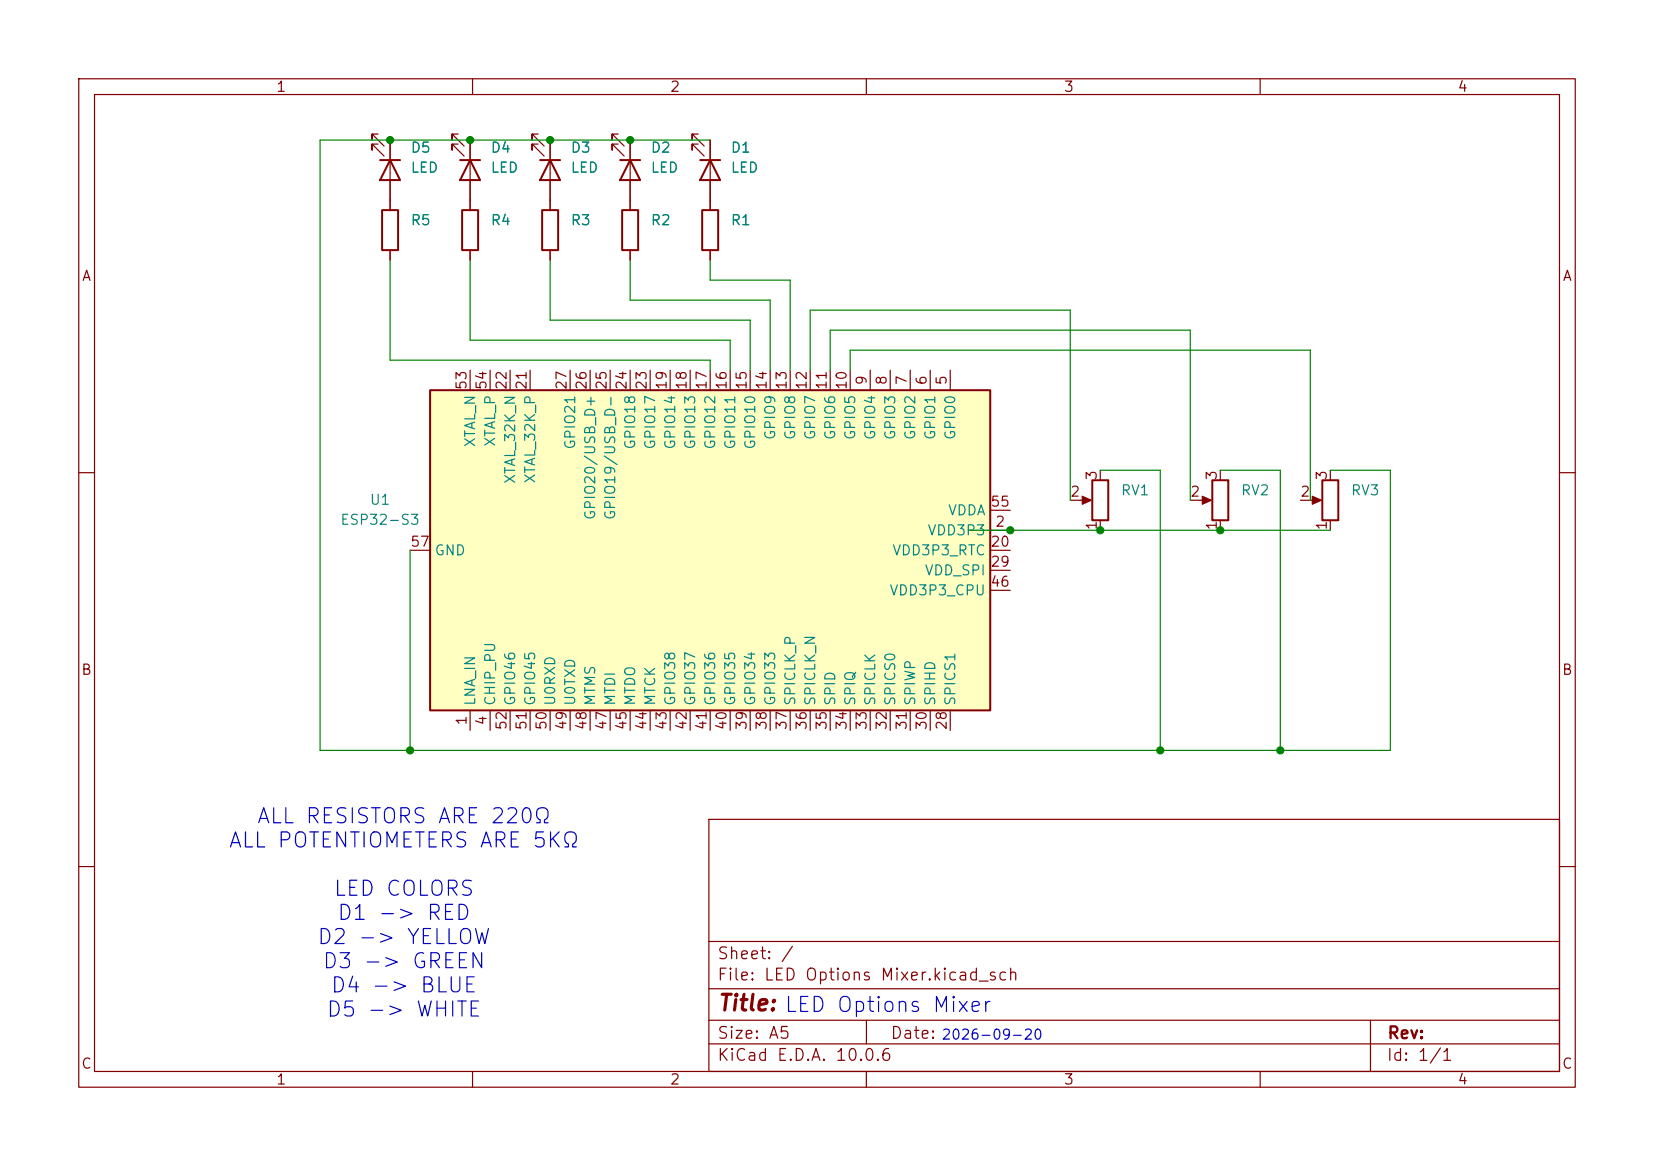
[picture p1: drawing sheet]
(kicad_sch
 (version 20260306)
 (generator "eeschema")
 (generator_version "10.0")
 (paper "A5")
 (lib_symbols
  (symbol "Device:LED"
   (pin_numbers (hide yes))
   (pin_names
    (offset 1.016) (hide yes)) (exclude_from_sim no) (in_bom yes) (on_board yes)
   (in_pos_files yes)
   (duplicate_pin_numbers_are_jumpers no)
   (property "Reference" "D" (at 0 2.54 0) (show_name no) (do_not_autoplace no) (effects (font (size 1.27 1.27))))
   (property "Value" "LED" (at 0 -2.54 0) (show_name no) (do_not_autoplace no) (effects (font (size 1.27 1.27))))
   (property "Footprint" "" (at 0 0 0) (show_name no) (do_not_autoplace no) (hide yes) (effects (font (size 1.27 1.27))))
   (property "Datasheet" "" (at 0 0 0) (show_name no) (do_not_autoplace no) (hide yes) (effects (font (size 1.27 1.27))))
   (property "Description" "Light emitting diode" (at 0 0 0) (show_name no) (do_not_autoplace no) (hide yes) (effects (font (size 1.27 1.27))))
   (property "Sim.Pins" "1=K 2=A" (at 0 0 0) (show_name no) (do_not_autoplace no) (hide yes) (effects (font (size 1.27 1.27))))
   (symbol "LED_0_1"
    (polyline (pts (xy -3.048 -0.762) (xy -4.572 -2.286) (xy -3.81 -2.286) (xy -4.572 -2.286) (xy -4.572 -1.524)) (stroke (width 0) (type default)) (fill (type none)))
    (polyline (pts (xy -1.778 -0.762) (xy -3.302 -2.286) (xy -2.54 -2.286) (xy -3.302 -2.286) (xy -3.302 -1.524)) (stroke (width 0) (type default)) (fill (type none)))
    (polyline (pts (xy -1.27 0) (xy 1.27 0)) (stroke (width 0) (type default)) (fill (type none)))
    (polyline (pts (xy -1.27 -1.27) (xy -1.27 1.27)) (stroke (width 0.254) (type default)) (fill (type none)))
    (polyline (pts (xy 1.27 -1.27) (xy 1.27 1.27) (xy -1.27 0) (xy 1.27 -1.27)) (stroke (width 0.254) (type default)) (fill (type none))))
   (symbol "LED_1_1"
    (pin passive line (at -3.81 0 0) (length 2.54) (name "K" (effects (font (size 1.27 1.27)))) (number "1" (effects (font (size 1.27 1.27)))))
    (pin passive line (at 3.81 0 180) (length 2.54) (name "A" (effects (font (size 1.27 1.27)))) (number "2" (effects (font (size 1.27 1.27))))))
   (embedded_fonts no))
  (symbol "Device:R"
   (pin_numbers (hide yes))
   (pin_names
    (offset 0)) (exclude_from_sim no) (in_bom yes) (on_board yes)
   (in_pos_files yes)
   (duplicate_pin_numbers_are_jumpers no)
   (property "Reference" "R" (at 2.032 0 90) (show_name no) (do_not_autoplace no) (effects (font (size 1.27 1.27))))
   (property "Value" "R" (at 0 0 90) (show_name no) (do_not_autoplace no) (effects (font (size 1.27 1.27))))
   (property "Footprint" "" (at -1.778 0 90) (show_name no) (do_not_autoplace no) (hide yes) (effects (font (size 1.27 1.27))))
   (property "Datasheet" "" (at 0 0 0) (show_name no) (do_not_autoplace no) (hide yes) (effects (font (size 1.27 1.27))))
   (property "Description" "Resistor" (at 0 0 0) (show_name no) (do_not_autoplace no) (hide yes) (effects (font (size 1.27 1.27))))
   (symbol "R_0_1"
    (rectangle (start -1.016 -2.54) (end 1.016 2.54) (stroke (width 0.254) (type default)) (fill (type none))))
   (symbol "R_1_1"
    (pin passive line (at 0 3.81 270) (length 1.27) (name "" (effects (font (size 1.27 1.27)))) (number "1" (effects (font (size 1.27 1.27)))))
    (pin passive line (at 0 -3.81 90) (length 1.27) (name "" (effects (font (size 1.27 1.27)))) (number "2" (effects (font (size 1.27 1.27))))))
   (embedded_fonts no))
  (symbol "Device:R_Potentiometer"
   (pin_names
    (offset 1.016) (hide yes)) (exclude_from_sim no) (in_bom yes) (on_board yes)
   (in_pos_files yes)
   (duplicate_pin_numbers_are_jumpers no)
   (property "Reference" "RV" (at -4.445 0 90) (show_name no) (do_not_autoplace no) (effects (font (size 1.27 1.27))))
   (property "Value" "R_Potentiometer" (at -2.54 0 90) (show_name no) (do_not_autoplace no) (effects (font (size 1.27 1.27))))
   (property "Footprint" "" (at 0 0 0) (show_name no) (do_not_autoplace no) (hide yes) (effects (font (size 1.27 1.27))))
   (property "Datasheet" "" (at 0 0 0) (show_name no) (do_not_autoplace no) (hide yes) (effects (font (size 1.27 1.27))))
   (property "Description" "Potentiometer" (at 0 0 0) (show_name no) (do_not_autoplace no) (hide yes) (effects (font (size 1.27 1.27))))
   (property "Sim.Device" "R" (at 0 0 0) (show_name no) (do_not_autoplace no) (hide yes) (effects (font (size 1.27 1.27))))
   (property "Sim.Type" "POT" (at 0 0 0) (show_name no) (do_not_autoplace no) (hide yes) (effects (font (size 1.27 1.27))))
   (property "Sim.Pins" "1=r0 2=wiper 3=r1" (at 0 0 0) (show_name no) (do_not_autoplace no) (hide yes) (effects (font (size 1.27 1.27))))
   (symbol "R_Potentiometer_0_1"
    (rectangle (start 1.016 2.54) (end -1.016 -2.54) (stroke (width 0.254) (type default)) (fill (type none)))
    (polyline (pts (xy 1.143 0) (xy 2.286 0.508) (xy 2.286 -0.508) (xy 1.143 0)) (stroke (width 0) (type default)) (fill (type outline)))
    (polyline (pts (xy 2.54 0) (xy 1.524 0)) (stroke (width 0) (type default)) (fill (type none))))
   (symbol "R_Potentiometer_1_1"
    (pin passive line (at 0 3.81 270) (length 1.27) (name "1" (effects (font (size 1.27 1.27)))) (number "1" (effects (font (size 1.27 1.27)))))
    (pin passive line (at 3.81 0 180) (length 1.27) (name "2" (effects (font (size 1.27 1.27)))) (number "2" (effects (font (size 1.27 1.27)))))
    (pin passive line (at 0 -3.81 90) (length 1.27) (name "3" (effects (font (size 1.27 1.27)))) (number "3" (effects (font (size 1.27 1.27))))))
   (embedded_fonts no))
  (symbol "MCU_Espressif:ESP32-S3" (exclude_from_sim no) (in_bom yes) (on_board yes)
   (in_pos_files yes)
   (duplicate_pin_numbers_are_jumpers no)
   (property "Reference" "U" (at 10.16 -38.1 0) (show_name no) (do_not_autoplace no) (effects (font (size 1.27 1.27))))
   (property "Value" "ESP32-S3" (at 13.97 -40.64 0) (show_name no) (do_not_autoplace no) (effects (font (size 1.27 1.27))))
   (property "Footprint" "Package_DFN_QFN:QFN-56-1EP_7x7mm_P0.4mm_EP4x4mm" (at 0 -48.26 0) (show_name no) (do_not_autoplace no) (hide yes) (effects (font (size 1.27 1.27))))
   (property "Datasheet" "https://www.espressif.com/sites/default/files/documentation/esp32-s3_datasheet_en.pdf" (at 0 0 0) (show_name no) (do_not_autoplace no) (hide yes) (effects (font (size 1.27 1.27))))
   (property "Description" "Microcontroller, Wi-Fi 802.11b/g/n, Bluetooth, 32bit" (at 0 0 0) (show_name no) (do_not_autoplace no) (hide yes) (effects (font (size 1.27 1.27))))
   (symbol "ESP32-S3_0_1"
    (rectangle (start -20.32 35.56) (end 20.32 -35.56) (stroke (width 0.254) (type default)) (fill (type background))))
   (symbol "ESP32-S3_1_0"
    (pin bidirectional line (at 22.86 12.7 180) (length 2.54) (name "SPICLK_N" (effects (font (size 1.27 1.27)))) (number "36" (effects (font (size 1.27 1.27)))))
    (pin bidirectional line (at 22.86 -10.16 180) (length 2.54) (name "MTDO" (effects (font (size 1.27 1.27)))) (number "45" (effects (font (size 1.27 1.27)))))
    (pin bidirectional line (at 22.86 -22.86 180) (length 2.54) (name "GPIO45" (effects (font (size 1.27 1.27)))) (number "51" (effects (font (size 1.27 1.27)))))
    (pin passive line (at -5.08 38.1 270) (length 2.54) (hide yes) (name "VDDA" (effects (font (size 1.27 1.27)))) (number "56" (effects (font (size 1.27 1.27))))))
   (symbol "ESP32-S3_1_1"
    (pin bidirectional line (at 22.86 -30.48 180) (length 2.54) (name "LNA_IN" (effects (font (size 1.27 1.27)))) (number "1" (effects (font (size 1.27 1.27)))))
    (pin power_in line (at -2.54 38.1 270) (length 2.54) (name "VDD3P3" (effects (font (size 1.27 1.27)))) (number "2" (effects (font (size 1.27 1.27)))))
    (pin passive line (at -2.54 38.1 270) (length 2.54) (hide yes) (name "VDD3P3" (effects (font (size 1.27 1.27)))) (number "3" (effects (font (size 1.27 1.27)))))
    (pin input line (at 22.86 -27.94 180) (length 2.54) (name "CHIP_PU" (effects (font (size 1.27 1.27)))) (number "4" (effects (font (size 1.27 1.27)))))
    (pin bidirectional line (at -22.86 30.48 0) (length 2.54) (name "GPIO0" (effects (font (size 1.27 1.27)))) (number "5" (effects (font (size 1.27 1.27)))))
    (pin bidirectional line (at -22.86 27.94 0) (length 2.54) (name "GPIO1" (effects (font (size 1.27 1.27)))) (number "6" (effects (font (size 1.27 1.27)))))
    (pin bidirectional line (at -22.86 25.4 0) (length 2.54) (name "GPIO2" (effects (font (size 1.27 1.27)))) (number "7" (effects (font (size 1.27 1.27)))))
    (pin bidirectional line (at -22.86 22.86 0) (length 2.54) (name "GPIO3" (effects (font (size 1.27 1.27)))) (number "8" (effects (font (size 1.27 1.27)))))
    (pin bidirectional line (at -22.86 20.32 0) (length 2.54) (name "GPIO4" (effects (font (size 1.27 1.27)))) (number "9" (effects (font (size 1.27 1.27)))))
    (pin bidirectional line (at -22.86 17.78 0) (length 2.54) (name "GPIO5" (effects (font (size 1.27 1.27)))) (number "10" (effects (font (size 1.27 1.27)))))
    (pin bidirectional line (at -22.86 15.24 0) (length 2.54) (name "GPIO6" (effects (font (size 1.27 1.27)))) (number "11" (effects (font (size 1.27 1.27)))))
    (pin bidirectional line (at -22.86 12.7 0) (length 2.54) (name "GPIO7" (effects (font (size 1.27 1.27)))) (number "12" (effects (font (size 1.27 1.27)))))
    (pin bidirectional line (at -22.86 10.16 0) (length 2.54) (name "GPIO8" (effects (font (size 1.27 1.27)))) (number "13" (effects (font (size 1.27 1.27)))))
    (pin bidirectional line (at -22.86 7.62 0) (length 2.54) (name "GPIO9" (effects (font (size 1.27 1.27)))) (number "14" (effects (font (size 1.27 1.27)))))
    (pin bidirectional line (at -22.86 5.08 0) (length 2.54) (name "GPIO10" (effects (font (size 1.27 1.27)))) (number "15" (effects (font (size 1.27 1.27)))))
    (pin bidirectional line (at -22.86 2.54 0) (length 2.54) (name "GPIO11" (effects (font (size 1.27 1.27)))) (number "16" (effects (font (size 1.27 1.27)))))
    (pin bidirectional line (at -22.86 0 0) (length 2.54) (name "GPIO12" (effects (font (size 1.27 1.27)))) (number "17" (effects (font (size 1.27 1.27)))))
    (pin bidirectional line (at -22.86 -2.54 0) (length 2.54) (name "GPIO13" (effects (font (size 1.27 1.27)))) (number "18" (effects (font (size 1.27 1.27)))))
    (pin bidirectional line (at -22.86 -5.08 0) (length 2.54) (name "GPIO14" (effects (font (size 1.27 1.27)))) (number "19" (effects (font (size 1.27 1.27)))))
    (pin power_in line (at 0 38.1 270) (length 2.54) (name "VDD3P3_RTC" (effects (font (size 1.27 1.27)))) (number "20" (effects (font (size 1.27 1.27)))))
    (pin passive line (at -22.86 -22.86 0) (length 2.54) (name "XTAL_32K_P" (effects (font (size 1.27 1.27)))) (number "21" (effects (font (size 1.27 1.27)))))
    (pin passive line (at -22.86 -25.4 0) (length 2.54) (name "XTAL_32K_N" (effects (font (size 1.27 1.27)))) (number "22" (effects (font (size 1.27 1.27)))))
    (pin bidirectional line (at -22.86 -7.62 0) (length 2.54) (name "GPIO17" (effects (font (size 1.27 1.27)))) (number "23" (effects (font (size 1.27 1.27)))))
    (pin bidirectional line (at -22.86 -10.16 0) (length 2.54) (name "GPIO18" (effects (font (size 1.27 1.27)))) (number "24" (effects (font (size 1.27 1.27)))))
    (pin bidirectional line (at -22.86 -12.7 0) (length 2.54) (name "GPIO19/USB_D-" (effects (font (size 1.27 1.27)))) (number "25" (effects (font (size 1.27 1.27)))))
    (pin bidirectional line (at -22.86 -15.24 0) (length 2.54) (name "GPIO20/USB_D+" (effects (font (size 1.27 1.27)))) (number "26" (effects (font (size 1.27 1.27)))))
    (pin bidirectional line (at -22.86 -17.78 0) (length 2.54) (name "GPIO21" (effects (font (size 1.27 1.27)))) (number "27" (effects (font (size 1.27 1.27)))))
    (pin bidirectional line (at 22.86 30.48 180) (length 2.54) (name "SPICS1" (effects (font (size 1.27 1.27)))) (number "28" (effects (font (size 1.27 1.27)))))
    (pin power_in line (at 2.54 38.1 270) (length 2.54) (name "VDD_SPI" (effects (font (size 1.27 1.27)))) (number "29" (effects (font (size 1.27 1.27)))))
    (pin bidirectional line (at 22.86 27.94 180) (length 2.54) (name "SPIHD" (effects (font (size 1.27 1.27)))) (number "30" (effects (font (size 1.27 1.27)))))
    (pin bidirectional line (at 22.86 25.4 180) (length 2.54) (name "SPIWP" (effects (font (size 1.27 1.27)))) (number "31" (effects (font (size 1.27 1.27)))))
    (pin bidirectional line (at 22.86 22.86 180) (length 2.54) (name "SPICS0" (effects (font (size 1.27 1.27)))) (number "32" (effects (font (size 1.27 1.27)))))
    (pin bidirectional line (at 22.86 20.32 180) (length 2.54) (name "SPICLK" (effects (font (size 1.27 1.27)))) (number "33" (effects (font (size 1.27 1.27)))))
    (pin bidirectional line (at 22.86 17.78 180) (length 2.54) (name "SPIQ" (effects (font (size 1.27 1.27)))) (number "34" (effects (font (size 1.27 1.27)))))
    (pin bidirectional line (at 22.86 15.24 180) (length 2.54) (name "SPID" (effects (font (size 1.27 1.27)))) (number "35" (effects (font (size 1.27 1.27)))))
    (pin bidirectional line (at 22.86 10.16 180) (length 2.54) (name "SPICLK_P" (effects (font (size 1.27 1.27)))) (number "37" (effects (font (size 1.27 1.27)))))
    (pin bidirectional line (at 22.86 7.62 180) (length 2.54) (name "GPIO33" (effects (font (size 1.27 1.27)))) (number "38" (effects (font (size 1.27 1.27)))))
    (pin bidirectional line (at 22.86 5.08 180) (length 2.54) (name "GPIO34" (effects (font (size 1.27 1.27)))) (number "39" (effects (font (size 1.27 1.27)))))
    (pin bidirectional line (at 22.86 2.54 180) (length 2.54) (name "GPIO35" (effects (font (size 1.27 1.27)))) (number "40" (effects (font (size 1.27 1.27)))))
    (pin bidirectional line (at 22.86 0 180) (length 2.54) (name "GPIO36" (effects (font (size 1.27 1.27)))) (number "41" (effects (font (size 1.27 1.27)))))
    (pin bidirectional line (at 22.86 -2.54 180) (length 2.54) (name "GPIO37" (effects (font (size 1.27 1.27)))) (number "42" (effects (font (size 1.27 1.27)))))
    (pin bidirectional line (at 22.86 -5.08 180) (length 2.54) (name "GPIO38" (effects (font (size 1.27 1.27)))) (number "43" (effects (font (size 1.27 1.27)))))
    (pin bidirectional line (at 22.86 -7.62 180) (length 2.54) (name "MTCK" (effects (font (size 1.27 1.27)))) (number "44" (effects (font (size 1.27 1.27)))))
    (pin power_in line (at 5.08 38.1 270) (length 2.54) (name "VDD3P3_CPU" (effects (font (size 1.27 1.27)))) (number "46" (effects (font (size 1.27 1.27)))))
    (pin bidirectional line (at 22.86 -12.7 180) (length 2.54) (name "MTDI" (effects (font (size 1.27 1.27)))) (number "47" (effects (font (size 1.27 1.27)))))
    (pin bidirectional line (at 22.86 -15.24 180) (length 2.54) (name "MTMS" (effects (font (size 1.27 1.27)))) (number "48" (effects (font (size 1.27 1.27)))))
    (pin bidirectional line (at 22.86 -17.78 180) (length 2.54) (name "U0TXD" (effects (font (size 1.27 1.27)))) (number "49" (effects (font (size 1.27 1.27)))))
    (pin bidirectional line (at 22.86 -20.32 180) (length 2.54) (name "U0RXD" (effects (font (size 1.27 1.27)))) (number "50" (effects (font (size 1.27 1.27)))))
    (pin bidirectional line (at 22.86 -25.4 180) (length 2.54) (name "GPIO46" (effects (font (size 1.27 1.27)))) (number "52" (effects (font (size 1.27 1.27)))))
    (pin output line (at -22.86 -30.48 0) (length 2.54) (name "XTAL_N" (effects (font (size 1.27 1.27)))) (number "53" (effects (font (size 1.27 1.27)))))
    (pin input line (at -22.86 -27.94 0) (length 2.54) (name "XTAL_P" (effects (font (size 1.27 1.27)))) (number "54" (effects (font (size 1.27 1.27)))))
    (pin power_in line (at -5.08 38.1 270) (length 2.54) (name "VDDA" (effects (font (size 1.27 1.27)))) (number "55" (effects (font (size 1.27 1.27)))))
    (pin power_in line (at 0 -38.1 90) (length 2.54) (name "GND" (effects (font (size 1.27 1.27)))) (number "57" (effects (font (size 1.27 1.27))))))
   (embedded_fonts no)))
 (text "ALL RESISTORS ARE 220Ω\nALL POTENTIOMETERS ARE 5KΩ\n\nLED COLORS\nD1 -> RED\nD2 -> YELLOW\nD3 -> GREEN\nD4 -> BLUE\nD5 -> WHITE"
  (exclude_from_sim no)
  (at 51.308 116.078 0)
  (effects (font (size 1.905 1.905))))
 (text "LED Options Mixer"
  (exclude_from_sim no)
  (at 112.776 127.762 0)
  (effects (font (size 1.905 1.905))))
 (text "2026-09-20"
  (exclude_from_sim no)
  (at 125.984 131.572 0)
  (effects (font (size 1.27 1.27))))
 (junction
  (at 147.32 95.25)
  (diameter 0)
  (color 0 0 0 0))
 (junction
  (at 49.53 17.78)
  (diameter 0)
  (color 0 0 0 0))
 (junction
  (at 59.69 17.78)
  (diameter 0)
  (color 0 0 0 0))
 (junction
  (at 162.56 95.25)
  (diameter 0)
  (color 0 0 0 0))
 (junction
  (at 80.01 17.78)
  (diameter 0)
  (color 0 0 0 0))
 (junction
  (at 154.94 67.31)
  (diameter 0)
  (color 0 0 0 0))
 (junction
  (at 69.85 17.78)
  (diameter 0)
  (color 0 0 0 0))
 (junction
  (at 52.07 95.25)
  (diameter 0)
  (color 0 0 0 0))
 (junction
  (at 139.7 67.31)
  (diameter 0)
  (color 0 0 0 0))
 (junction
  (at 128.27 67.31)
  (diameter 0)
  (color 0 0 0 0))
 (wire
  (pts (xy 69.85 33.02) (xy 69.85 40.64))
  (stroke (width 0) (type default)))
 (wire
  (pts (xy 135.89 63.5) (xy 135.89 39.37))
  (stroke (width 0) (type default)))
 (wire
  (pts (xy 176.53 59.69) (xy 176.53 95.25))
  (stroke (width 0) (type default)))
 (wire
  (pts (xy 128.27 67.31) (xy 139.7 67.31))
  (stroke (width 0) (type default)))
 (wire
  (pts (xy 151.13 41.91) (xy 105.41 41.91))
  (stroke (width 0) (type default)))
 (wire
  (pts (xy 59.69 33.02) (xy 59.69 43.18))
  (stroke (width 0) (type default)))
 (wire
  (pts (xy 166.37 44.45) (xy 107.95 44.45))
  (stroke (width 0) (type default)))
 (wire
  (pts (xy 49.53 33.02) (xy 49.53 45.72))
  (stroke (width 0) (type default)))
 (wire
  (pts (xy 97.79 38.1) (xy 80.01 38.1))
  (stroke (width 0) (type default)))
 (wire
  (pts (xy 162.56 59.69) (xy 162.56 95.25))
  (stroke (width 0) (type default)))
 (wire
  (pts (xy 100.33 35.56) (xy 100.33 46.99))
  (stroke (width 0) (type default)))
 (wire
  (pts (xy 147.32 59.69) (xy 147.32 95.25))
  (stroke (width 0) (type default)))
 (wire
  (pts (xy 90.17 45.72) (xy 49.53 45.72))
  (stroke (width 0) (type default)))
 (wire
  (pts (xy 95.25 46.99) (xy 95.25 40.64))
  (stroke (width 0) (type default)))
 (wire
  (pts (xy 166.37 63.5) (xy 166.37 44.45))
  (stroke (width 0) (type default)))
 (wire
  (pts (xy 52.07 69.85) (xy 52.07 95.25))
  (stroke (width 0) (type default)))
 (wire
  (pts (xy 123.19 67.31) (xy 128.27 67.31))
  (stroke (width 0) (type default)))
 (wire
  (pts (xy 92.71 43.18) (xy 59.69 43.18))
  (stroke (width 0) (type default)))
 (wire
  (pts (xy 154.94 59.69) (xy 162.56 59.69))
  (stroke (width 0) (type default)))
 (wire
  (pts (xy 52.07 95.25) (xy 176.53 95.25))
  (stroke (width 0) (type default)))
 (wire
  (pts (xy 102.87 39.37) (xy 102.87 46.99))
  (stroke (width 0) (type default)))
 (wire
  (pts (xy 90.17 33.02) (xy 90.17 35.56))
  (stroke (width 0) (type default)))
 (wire
  (pts (xy 151.13 63.5) (xy 151.13 41.91))
  (stroke (width 0) (type default)))
 (wire
  (pts (xy 105.41 41.91) (xy 105.41 46.99))
  (stroke (width 0) (type default)))
 (wire
  (pts (xy 135.89 39.37) (xy 102.87 39.37))
  (stroke (width 0) (type default)))
 (wire
  (pts (xy 139.7 59.69) (xy 147.32 59.69))
  (stroke (width 0) (type default)))
 (wire
  (pts (xy 97.79 46.99) (xy 97.79 38.1))
  (stroke (width 0) (type default)))
 (wire
  (pts (xy 40.64 17.78) (xy 40.64 95.25))
  (stroke (width 0) (type default)))
 (wire
  (pts (xy 80.01 17.78) (xy 69.85 17.78))
  (stroke (width 0) (type default)))
 (wire
  (pts (xy 59.69 17.78) (xy 49.53 17.78))
  (stroke (width 0) (type default)))
 (wire
  (pts (xy 49.53 17.78) (xy 40.64 17.78))
  (stroke (width 0) (type default)))
 (wire
  (pts (xy 80.01 33.02) (xy 80.01 38.1))
  (stroke (width 0) (type default)))
 (wire
  (pts (xy 139.7 67.31) (xy 168.91 67.31))
  (stroke (width 0) (type default)))
 (wire
  (pts (xy 107.95 44.45) (xy 107.95 46.99))
  (stroke (width 0) (type default)))
 (wire
  (pts (xy 90.17 46.99) (xy 90.17 45.72))
  (stroke (width 0) (type default)))
 (wire
  (pts (xy 95.25 40.64) (xy 69.85 40.64))
  (stroke (width 0) (type default)))
 (wire
  (pts (xy 69.85 17.78) (xy 59.69 17.78))
  (stroke (width 0) (type default)))
 (wire
  (pts (xy 90.17 17.78) (xy 80.01 17.78))
  (stroke (width 0) (type default)))
 (wire
  (pts (xy 168.91 59.69) (xy 176.53 59.69))
  (stroke (width 0) (type default)))
 (wire
  (pts (xy 40.64 95.25) (xy 52.07 95.25))
  (stroke (width 0) (type default)))
 (wire
  (pts (xy 100.33 35.56) (xy 90.17 35.56))
  (stroke (width 0) (type default)))
 (wire
  (pts (xy 92.71 46.99) (xy 92.71 43.18))
  (stroke (width 0) (type default)))
 (symbol
  (lib_id "Device:LED")
  (at 90.17 21.59 270)
  (unit 1)
  (body_style 1)
  (exclude_from_sim no)
  (in_bom yes)
  (on_board yes)
  (in_pos_files yes)
  (dnp no)
  (fields_autoplaced yes)
  (property "Reference" "D1" (at 92.71 18.7324 90) (show_name no) (do_not_autoplace no) (effects (font (size 1.27 1.27)) (justify left)))
  (property "Value" "LED" (at 92.71 21.2724 90) (show_name no) (do_not_autoplace no) (effects (font (size 1.27 1.27)) (justify left)))
  (property "Footprint" "" (at 90.17 21.59 0) (hide yes) (show_name no) (do_not_autoplace no) (effects (font (size 1.27 1.27))))
  (property "Datasheet" "" (at 90.17 21.59 0) (hide yes) (show_name no) (do_not_autoplace no) (effects (font (size 1.27 1.27))))
  (property "Description" "Light emitting diode" (at 90.17 21.59 0) (hide yes) (show_name no) (do_not_autoplace no) (effects (font (size 1.27 1.27))))
  (property "Sim.Pins" "1=K 2=A" (at 90.17 21.59 0) (hide yes) (show_name no) (do_not_autoplace no) (effects (font (size 1.27 1.27))))
  (pin "2")
  (pin "1"))
 (symbol
  (lib_id "Device:R")
  (at 69.85 29.21 0)
  (unit 1)
  (body_style 1)
  (exclude_from_sim no)
  (in_bom yes)
  (on_board yes)
  (in_pos_files yes)
  (dnp no)
  (fields_autoplaced yes)
  (property "Reference" "R3" (at 72.39 27.9399 0) (show_name no) (do_not_autoplace no) (effects (font (size 1.27 1.27)) (justify left)))
  (property "Value" "" (at 72.39 30.4799 0) (show_name no) (do_not_autoplace no) (effects (font (size 1.27 1.27)) (justify left)))
  (property "Footprint" "" (at 68.072 29.21 90) (hide yes) (show_name no) (do_not_autoplace no) (effects (font (size 1.27 1.27))))
  (property "Datasheet" "" (at 69.85 29.21 0) (hide yes) (show_name no) (do_not_autoplace no) (effects (font (size 1.27 1.27))))
  (property "Description" "Resistor" (at 69.85 29.21 0) (hide yes) (show_name no) (do_not_autoplace no) (effects (font (size 1.27 1.27))))
  (pin "1")
  (pin "2"))
 (symbol
  (lib_id "Device:R_Potentiometer")
  (at 154.94 63.5 180)
  (unit 1)
  (body_style 1)
  (exclude_from_sim no)
  (in_bom yes)
  (on_board yes)
  (in_pos_files yes)
  (dnp no)
  (fields_autoplaced yes)
  (property "Reference" "RV2" (at 157.48 62.2299 0) (show_name no) (do_not_autoplace no) (effects (font (size 1.27 1.27)) (justify right)))
  (property "Value" "" (at 157.48 64.7699 0) (hide yes) (show_name no) (do_not_autoplace no) (effects (font (size 1.27 1.27)) (justify right)))
  (property "Footprint" "" (at 154.94 63.5 0) (hide yes) (show_name no) (do_not_autoplace no) (effects (font (size 1.27 1.27))))
  (property "Datasheet" "" (at 154.94 63.5 0) (hide yes) (show_name no) (do_not_autoplace no) (effects (font (size 1.27 1.27))))
  (property "Description" "Potentiometer" (at 154.94 63.5 0) (hide yes) (show_name no) (do_not_autoplace no) (effects (font (size 1.27 1.27))))
  (property "Sim.Device" "R" (at 154.94 63.5 0) (hide yes) (show_name no) (do_not_autoplace no) (effects (font (size 1.27 1.27))))
  (property "Sim.Type" "POT" (at 154.94 63.5 0) (hide yes) (show_name no) (do_not_autoplace no) (effects (font (size 1.27 1.27))))
  (property "Sim.Pins" "1=r0 2=wiper 3=r1" (at 154.94 63.5 0) (hide yes) (show_name no) (do_not_autoplace no) (effects (font (size 1.27 1.27))))
  (pin "3")
  (pin "2")
  (pin "1"))
 (symbol
  (lib_id "Device:R")
  (at 59.69 29.21 0)
  (unit 1)
  (body_style 1)
  (exclude_from_sim no)
  (in_bom yes)
  (on_board yes)
  (in_pos_files yes)
  (dnp no)
  (fields_autoplaced yes)
  (property "Reference" "R4" (at 62.23 27.9399 0) (show_name no) (do_not_autoplace no) (effects (font (size 1.27 1.27)) (justify left)))
  (property "Value" "" (at 62.23 30.4799 0) (show_name no) (do_not_autoplace no) (effects (font (size 1.27 1.27)) (justify left)))
  (property "Footprint" "" (at 57.912 29.21 90) (hide yes) (show_name no) (do_not_autoplace no) (effects (font (size 1.27 1.27))))
  (property "Datasheet" "" (at 59.69 29.21 0) (hide yes) (show_name no) (do_not_autoplace no) (effects (font (size 1.27 1.27))))
  (property "Description" "Resistor" (at 59.69 29.21 0) (hide yes) (show_name no) (do_not_autoplace no) (effects (font (size 1.27 1.27))))
  (pin "1")
  (pin "2"))
 (symbol
  (lib_id "Device:R_Potentiometer")
  (at 168.91 63.5 180)
  (unit 1)
  (body_style 1)
  (exclude_from_sim no)
  (in_bom yes)
  (on_board yes)
  (in_pos_files yes)
  (dnp no)
  (fields_autoplaced yes)
  (property "Reference" "RV3" (at 171.45 62.2299 0) (show_name no) (do_not_autoplace no) (effects (font (size 1.27 1.27)) (justify right)))
  (property "Value" "" (at 171.45 64.7699 0) (show_name no) (do_not_autoplace no) (effects (font (size 1.27 1.27)) (justify right)))
  (property "Footprint" "" (at 168.91 63.5 0) (hide yes) (show_name no) (do_not_autoplace no) (effects (font (size 1.27 1.27))))
  (property "Datasheet" "" (at 168.91 63.5 0) (hide yes) (show_name no) (do_not_autoplace no) (effects (font (size 1.27 1.27))))
  (property "Description" "Potentiometer" (at 168.91 63.5 0) (hide yes) (show_name no) (do_not_autoplace no) (effects (font (size 1.27 1.27))))
  (property "Sim.Device" "R" (at 168.91 63.5 0) (hide yes) (show_name no) (do_not_autoplace no) (effects (font (size 1.27 1.27))))
  (property "Sim.Type" "POT" (at 168.91 63.5 0) (hide yes) (show_name no) (do_not_autoplace no) (effects (font (size 1.27 1.27))))
  (property "Sim.Pins" "1=r0 2=wiper 3=r1" (at 168.91 63.5 0) (hide yes) (show_name no) (do_not_autoplace no) (effects (font (size 1.27 1.27))))
  (pin "3")
  (pin "2")
  (pin "1"))
 (symbol
  (lib_id "MCU_Espressif:ESP32-S3")
  (at 90.17 69.85 270)
  (unit 1)
  (body_style 1)
  (exclude_from_sim no)
  (in_bom yes)
  (on_board yes)
  (in_pos_files yes)
  (dnp no)
  (fields_autoplaced yes)
  (property "Reference" "U1" (at 48.26 63.4298 90) (show_name no) (do_not_autoplace no) (effects (font (size 1.27 1.27))))
  (property "Value" "ESP32-S3" (at 48.26 65.9698 90) (show_name no) (do_not_autoplace no) (effects (font (size 1.27 1.27))))
  (property "Footprint" "Package_DFN_QFN:QFN-56-1EP_7x7mm_P0.4mm_EP4x4mm" (at 41.91 69.85 0) (hide yes) (show_name no) (do_not_autoplace no) (effects (font (size 1.27 1.27))))
  (property "Datasheet" "https://www.espressif.com/sites/default/files/documentation/esp32-s3_datasheet_en.pdf" (at 90.17 69.85 0) (hide yes) (show_name no) (do_not_autoplace no) (effects (font (size 1.27 1.27))))
  (property "Description" "Microcontroller, Wi-Fi 802.11b/g/n, Bluetooth, 32bit" (at 90.17 69.85 0) (hide yes) (show_name no) (do_not_autoplace no) (effects (font (size 1.27 1.27))))
  (pin "22")
  (pin "49")
  (pin "23")
  (pin "21")
  (pin "20")
  (pin "19")
  (pin "18")
  (pin "17")
  (pin "15")
  (pin "16")
  (pin "24")
  (pin "14")
  (pin "30")
  (pin "46")
  (pin "48")
  (pin "47")
  (pin "44")
  (pin "43")
  (pin "42")
  (pin "41")
  (pin "40")
  (pin "39")
  (pin "37")
  (pin "38")
  (pin "35")
  (pin "34")
  (pin "28")
  (pin "27")
  (pin "26")
  (pin "25")
  (pin "33")
  (pin "32")
  (pin "31")
  (pin "11")
  (pin "12")
  (pin "52")
  (pin "53")
  (pin "54")
  (pin "50")
  (pin "55")
  (pin "57")
  (pin "29")
  (pin "13")
  (pin "3")
  (pin "2")
  (pin "1")
  (pin "56")
  (pin "51")
  (pin "45")
  (pin "36")
  (pin "10")
  (pin "9")
  (pin "8")
  (pin "7")
  (pin "6")
  (pin "5")
  (pin "4"))
 (symbol
  (lib_id "Device:LED")
  (at 59.69 21.59 270)
  (unit 1)
  (body_style 1)
  (exclude_from_sim no)
  (in_bom yes)
  (on_board yes)
  (in_pos_files yes)
  (dnp no)
  (fields_autoplaced yes)
  (property "Reference" "D4" (at 62.23 18.7324 90) (show_name no) (do_not_autoplace no) (effects (font (size 1.27 1.27)) (justify left)))
  (property "Value" "LED" (at 62.23 21.2724 90) (show_name no) (do_not_autoplace no) (effects (font (size 1.27 1.27)) (justify left)))
  (property "Footprint" "" (at 59.69 21.59 0) (hide yes) (show_name no) (do_not_autoplace no) (effects (font (size 1.27 1.27))))
  (property "Datasheet" "" (at 59.69 21.59 0) (hide yes) (show_name no) (do_not_autoplace no) (effects (font (size 1.27 1.27))))
  (property "Description" "Light emitting diode" (at 59.69 21.59 0) (hide yes) (show_name no) (do_not_autoplace no) (effects (font (size 1.27 1.27))))
  (property "Sim.Pins" "1=K 2=A" (at 59.69 21.59 0) (hide yes) (show_name no) (do_not_autoplace no) (effects (font (size 1.27 1.27))))
  (pin "2")
  (pin "1"))
 (symbol
  (lib_id "Device:LED")
  (at 49.53 21.59 270)
  (unit 1)
  (body_style 1)
  (exclude_from_sim no)
  (in_bom yes)
  (on_board yes)
  (in_pos_files yes)
  (dnp no)
  (fields_autoplaced yes)
  (property "Reference" "D5" (at 52.07 18.7324 90) (show_name no) (do_not_autoplace no) (effects (font (size 1.27 1.27)) (justify left)))
  (property "Value" "LED" (at 52.07 21.2724 90) (show_name no) (do_not_autoplace no) (effects (font (size 1.27 1.27)) (justify left)))
  (property "Footprint" "" (at 49.53 21.59 0) (hide yes) (show_name no) (do_not_autoplace no) (effects (font (size 1.27 1.27))))
  (property "Datasheet" "" (at 49.53 21.59 0) (hide yes) (show_name no) (do_not_autoplace no) (effects (font (size 1.27 1.27))))
  (property "Description" "Light emitting diode" (at 49.53 21.59 0) (hide yes) (show_name no) (do_not_autoplace no) (effects (font (size 1.27 1.27))))
  (property "Sim.Pins" "1=K 2=A" (at 49.53 21.59 0) (hide yes) (show_name no) (do_not_autoplace no) (effects (font (size 1.27 1.27))))
  (pin "2")
  (pin "1"))
 (symbol
  (lib_id "Device:LED")
  (at 80.01 21.59 270)
  (unit 1)
  (body_style 1)
  (exclude_from_sim no)
  (in_bom yes)
  (on_board yes)
  (in_pos_files yes)
  (dnp no)
  (fields_autoplaced yes)
  (property "Reference" "D2" (at 82.55 18.7324 90) (show_name no) (do_not_autoplace no) (effects (font (size 1.27 1.27)) (justify left)))
  (property "Value" "LED" (at 82.55 21.2724 90) (show_name no) (do_not_autoplace no) (effects (font (size 1.27 1.27)) (justify left)))
  (property "Footprint" "" (at 80.01 21.59 0) (hide yes) (show_name no) (do_not_autoplace no) (effects (font (size 1.27 1.27))))
  (property "Datasheet" "" (at 80.01 21.59 0) (hide yes) (show_name no) (do_not_autoplace no) (effects (font (size 1.27 1.27))))
  (property "Description" "Light emitting diode" (at 80.01 21.59 0) (hide yes) (show_name no) (do_not_autoplace no) (effects (font (size 1.27 1.27))))
  (property "Sim.Pins" "1=K 2=A" (at 80.01 21.59 0) (hide yes) (show_name no) (do_not_autoplace no) (effects (font (size 1.27 1.27))))
  (pin "2")
  (pin "1"))
 (symbol
  (lib_id "Device:R")
  (at 49.53 29.21 0)
  (unit 1)
  (body_style 1)
  (exclude_from_sim no)
  (in_bom yes)
  (on_board yes)
  (in_pos_files yes)
  (dnp no)
  (fields_autoplaced yes)
  (property "Reference" "R5" (at 52.07 27.9399 0) (show_name no) (do_not_autoplace no) (effects (font (size 1.27 1.27)) (justify left)))
  (property "Value" "" (at 52.07 30.4799 0) (show_name no) (do_not_autoplace no) (effects (font (size 1.27 1.27)) (justify left)))
  (property "Footprint" "" (at 47.752 29.21 90) (hide yes) (show_name no) (do_not_autoplace no) (effects (font (size 1.27 1.27))))
  (property "Datasheet" "" (at 49.53 29.21 0) (hide yes) (show_name no) (do_not_autoplace no) (effects (font (size 1.27 1.27))))
  (property "Description" "Resistor" (at 49.53 29.21 0) (hide yes) (show_name no) (do_not_autoplace no) (effects (font (size 1.27 1.27))))
  (pin "1")
  (pin "2"))
 (symbol
  (lib_id "Device:LED")
  (at 69.85 21.59 270)
  (unit 1)
  (body_style 1)
  (exclude_from_sim no)
  (in_bom yes)
  (on_board yes)
  (in_pos_files yes)
  (dnp no)
  (fields_autoplaced yes)
  (property "Reference" "D3" (at 72.39 18.7324 90) (show_name no) (do_not_autoplace no) (effects (font (size 1.27 1.27)) (justify left)))
  (property "Value" "LED" (at 72.39 21.2724 90) (show_name no) (do_not_autoplace no) (effects (font (size 1.27 1.27)) (justify left)))
  (property "Footprint" "" (at 69.85 21.59 0) (hide yes) (show_name no) (do_not_autoplace no) (effects (font (size 1.27 1.27))))
  (property "Datasheet" "" (at 69.85 21.59 0) (hide yes) (show_name no) (do_not_autoplace no) (effects (font (size 1.27 1.27))))
  (property "Description" "Light emitting diode" (at 69.85 21.59 0) (hide yes) (show_name no) (do_not_autoplace no) (effects (font (size 1.27 1.27))))
  (property "Sim.Pins" "1=K 2=A" (at 69.85 21.59 0) (hide yes) (show_name no) (do_not_autoplace no) (effects (font (size 1.27 1.27))))
  (pin "2")
  (pin "1"))
 (symbol
  (lib_id "Device:R_Potentiometer")
  (at 139.7 63.5 180)
  (unit 1)
  (body_style 1)
  (exclude_from_sim no)
  (in_bom yes)
  (on_board yes)
  (in_pos_files yes)
  (dnp no)
  (fields_autoplaced yes)
  (property "Reference" "RV1" (at 142.24 62.2299 0) (show_name no) (do_not_autoplace no) (effects (font (size 1.27 1.27)) (justify right)))
  (property "Value" "" (at 142.24 64.7699 0) (show_name no) (do_not_autoplace no) (effects (font (size 1.27 1.27)) (justify right)))
  (property "Footprint" "" (at 139.7 63.5 0) (hide yes) (show_name no) (do_not_autoplace no) (effects (font (size 1.27 1.27))))
  (property "Datasheet" "" (at 139.7 63.5 0) (hide yes) (show_name no) (do_not_autoplace no) (effects (font (size 1.27 1.27))))
  (property "Description" "Potentiometer" (at 139.7 63.5 0) (hide yes) (show_name no) (do_not_autoplace no) (effects (font (size 1.27 1.27))))
  (property "Sim.Device" "R" (at 139.7 63.5 0) (hide yes) (show_name no) (do_not_autoplace no) (effects (font (size 1.27 1.27))))
  (property "Sim.Type" "POT" (at 139.7 63.5 0) (hide yes) (show_name no) (do_not_autoplace no) (effects (font (size 1.27 1.27))))
  (property "Sim.Pins" "1=r0 2=wiper 3=r1" (at 139.7 63.5 0) (hide yes) (show_name no) (do_not_autoplace no) (effects (font (size 1.27 1.27))))
  (pin "3")
  (pin "2")
  (pin "1"))
 (symbol
  (lib_id "Device:R")
  (at 90.17 29.21 0)
  (unit 1)
  (body_style 1)
  (exclude_from_sim no)
  (in_bom yes)
  (on_board yes)
  (in_pos_files yes)
  (dnp no)
  (fields_autoplaced yes)
  (property "Reference" "R1" (at 92.71 27.9399 0) (show_name no) (do_not_autoplace no) (effects (font (size 1.27 1.27)) (justify left)))
  (property "Value" "" (at 92.71 30.4799 0) (show_name no) (do_not_autoplace no) (effects (font (size 1.27 1.27)) (justify left)))
  (property "Footprint" "" (at 88.392 29.21 90) (hide yes) (show_name no) (do_not_autoplace no) (effects (font (size 1.27 1.27))))
  (property "Datasheet" "" (at 90.17 29.21 0) (hide yes) (show_name no) (do_not_autoplace no) (effects (font (size 1.27 1.27))))
  (property "Description" "Resistor" (at 90.17 29.21 0) (hide yes) (show_name no) (do_not_autoplace no) (effects (font (size 1.27 1.27))))
  (pin "1")
  (pin "2"))
 (symbol
  (lib_id "Device:R")
  (at 80.01 29.21 0)
  (unit 1)
  (body_style 1)
  (exclude_from_sim no)
  (in_bom yes)
  (on_board yes)
  (in_pos_files yes)
  (dnp no)
  (fields_autoplaced yes)
  (property "Reference" "R2" (at 82.55 27.9399 0) (show_name no) (do_not_autoplace no) (effects (font (size 1.27 1.27)) (justify left)))
  (property "Value" "" (at 82.55 30.4799 0) (show_name no) (do_not_autoplace no) (effects (font (size 1.27 1.27)) (justify left)))
  (property "Footprint" "" (at 78.232 29.21 90) (hide yes) (show_name no) (do_not_autoplace no) (effects (font (size 1.27 1.27))))
  (property "Datasheet" "" (at 80.01 29.21 0) (hide yes) (show_name no) (do_not_autoplace no) (effects (font (size 1.27 1.27))))
  (property "Description" "Resistor" (at 80.01 29.21 0) (hide yes) (show_name no) (do_not_autoplace no) (effects (font (size 1.27 1.27))))
  (pin "1")
  (pin "2"))
 (sheet_instances
  (path ""
   (page "1")))
 (embedded_fonts no))
